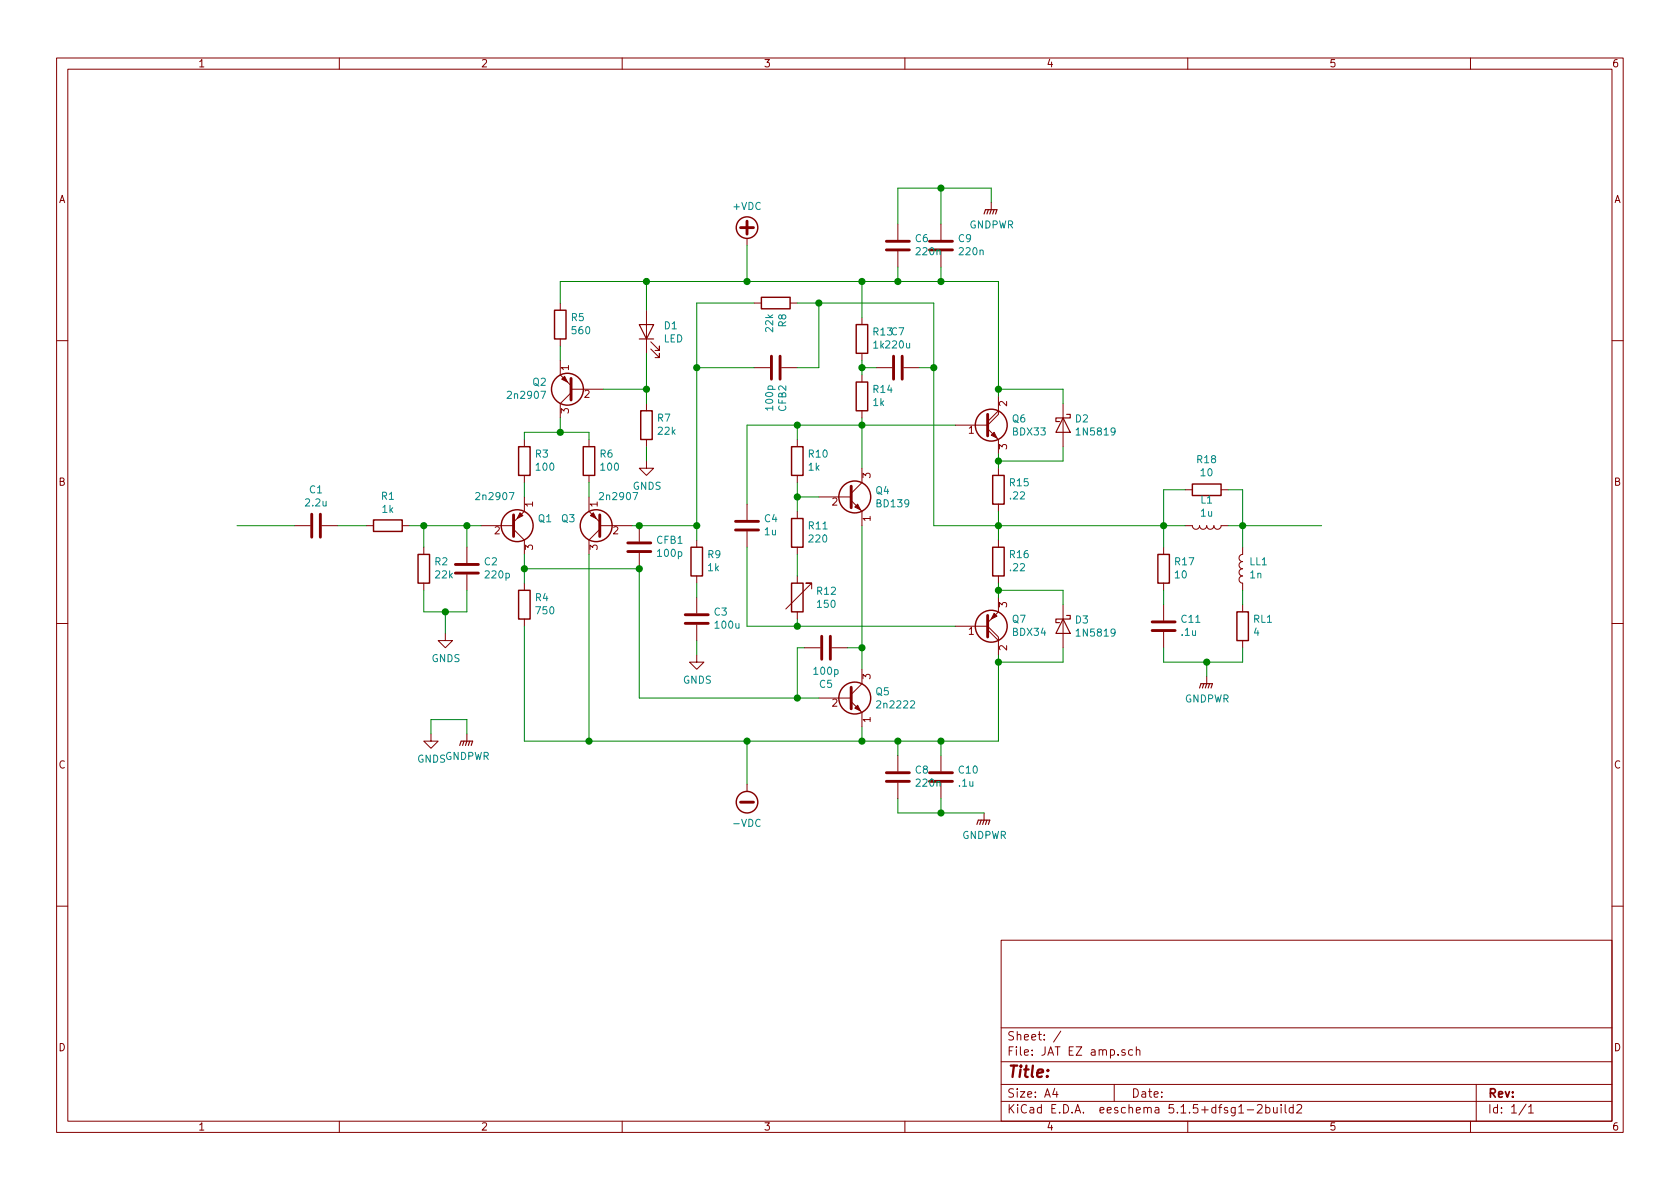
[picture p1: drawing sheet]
EESchema Schematic File Version 4
EELAYER 30 0
EELAYER END
$Descr A4 11693 8268
encoding utf-8
Sheet 1 1
Title ""
Date ""
Rev ""
Comp ""
Comment1 ""
Comment2 ""
Comment3 ""
Comment4 ""
$EndDescr
$Comp
L Device:C C1
U 1 1
P 2200 3650
F 0 "C1" V 1948 3650 50  0000 C CNN
F 1 "2.2u" V 2039 3650 50  0000 C CNN
F 2 "" H 2238 3500 50  0001 C CNN
F 3 "~" H 2200 3650 50  0001 C CNN
	1    2200 3650
	0    1    1    0   
$EndComp
$Comp
L Device:R R1
U 1 1
P 2700 3650
F 0 "R1" V 2493 3650 50  0000 C CNN
F 1 "1k" V 2584 3650 50  0000 C CNN
F 2 "" V 2630 3650 50  0001 C CNN
F 3 "~" H 2700 3650 50  0001 C CNN
	1    2700 3650
	0    1    1    0   
$EndComp
$Comp
L Device:R R2
U 1 1
P 2950 3950
F 0 "R2" H 2880 3904 50  0000 R CNN
F 1 "22k" H 2880 3995 50  0000 R CNN
F 2 "" V 2880 3950 50  0001 C CNN
F 3 "~" H 2950 3950 50  0001 C CNN
	1    2950 3950
	-1   0    0    1   
$EndComp
$Comp
L Device:C C2
U 1 1
P 3250 3950
F 0 "C2" H 3135 3904 50  0000 R CNN
F 1 "220p" H 3135 3995 50  0000 R CNN
F 2 "" H 3288 3800 50  0001 C CNN
F 3 "~" H 3250 3950 50  0001 C CNN
	1    3250 3950
	-1   0    0    1   
$EndComp
$Comp
L Device:Q_PNP_EBC Q1
U 1 1
P 3550 3650
F 0 "Q1" H 3741 3604 50  0000 L CNN
F 1 "2n2907" H 3300 3450 50  0000 L CNN
F 2 "" H 3750 3750 50  0001 C CNN
F 3 "~" H 3550 3650 50  0001 C CNN
	1    3550 3650
	1    0    0    1   
$EndComp
$Comp
L Device:Q_PNP_EBC Q3
U 1 1
P 4200 3650
F 0 "Q3" H 4391 3604 50  0000 L CNN
F 1 "2n2907" H 3950 3450 50  0000 L CNN
F 2 "" H 4400 3750 50  0001 C CNN
F 3 "~" H 4200 3650 50  0001 C CNN
	1    4200 3650
	-1   0    0    1   
$EndComp
$Comp
L Device:R R3
U 1 1
P 3650 3200
F 0 "R3" H 3580 3154 50  0000 R CNN
F 1 "100" H 3580 3245 50  0000 R CNN
F 2 "" V 3580 3200 50  0001 C CNN
F 3 "~" H 3650 3200 50  0001 C CNN
	1    3650 3200
	-1   0    0    1   
$EndComp
$Comp
L Device:R R6
U 1 1
P 4100 3200
F 0 "R6" H 4030 3154 50  0000 R CNN
F 1 "100" H 4030 3245 50  0000 R CNN
F 2 "" V 4030 3200 50  0001 C CNN
F 3 "~" H 4100 3200 50  0001 C CNN
	1    4100 3200
	-1   0    0    1   
$EndComp
$Comp
L Device:Q_PNP_EBC Q2
U 1 1
P 4000 2700
F 0 "Q2" H 4191 2654 50  0000 L CNN
F 1 "2n2907" H 4191 2745 50  0000 L CNN
F 2 "" H 4200 2800 50  0001 C CNN
F 3 "~" H 4000 2700 50  0001 C CNN
	1    4000 2700
	-1   0    0    1   
$EndComp
$Comp
L Device:R R5
U 1 1
P 3900 2250
F 0 "R5" H 3830 2204 50  0000 R CNN
F 1 "560" H 3830 2295 50  0000 R CNN
F 2 "" V 3830 2250 50  0001 C CNN
F 3 "~" H 3900 2250 50  0001 C CNN
	1    3900 2250
	-1   0    0    1   
$EndComp
$Comp
L Device:LED D1
U 1 1
P 4500 2300
F 0 "D1" V 4539 2183 50  0000 R CNN
F 1 "LED" V 4448 2183 50  0000 R CNN
F 2 "" H 4500 2300 50  0001 C CNN
F 3 "~" H 4500 2300 50  0001 C CNN
	1    4500 2300
	0    -1   -1   0   
$EndComp
$Comp
L Device:R R7
U 1 1
P 4500 2950
F 0 "R7" H 4430 2904 50  0000 R CNN
F 1 "22k" H 4430 2995 50  0000 R CNN
F 2 "" V 4430 2950 50  0001 C CNN
F 3 "~" H 4500 2950 50  0001 C CNN
	1    4500 2950
	-1   0    0    1   
$EndComp
$Comp
L Device:R R4
U 1 1
P 3650 4200
F 0 "R4" H 3580 4154 50  0000 R CNN
F 1 "750" H 3580 4245 50  0000 R CNN
F 2 "" V 3580 4200 50  0001 C CNN
F 3 "~" H 3650 4200 50  0001 C CNN
	1    3650 4200
	-1   0    0    1   
$EndComp
$Comp
L Device:R R9
U 1 1
P 4850 3900
F 0 "R9" H 4780 3854 50  0000 R CNN
F 1 "1k" H 4780 3945 50  0000 R CNN
F 2 "" V 4780 3900 50  0001 C CNN
F 3 "~" H 4850 3900 50  0001 C CNN
	1    4850 3900
	-1   0    0    1   
$EndComp
$Comp
L Device:R R8
U 1 1
P 5400 2100
F 0 "R8" H 5330 2054 50  0000 R CNN
F 1 "22k" H 5330 2145 50  0000 R CNN
F 2 "" V 5330 2100 50  0001 C CNN
F 3 "~" H 5400 2100 50  0001 C CNN
	1    5400 2100
	0    -1   -1   0   
$EndComp
$Comp
L Device:C C3
U 1 1
P 4850 4300
F 0 "C3" H 4735 4254 50  0000 R CNN
F 1 "100u" H 4735 4345 50  0000 R CNN
F 2 "" H 4888 4150 50  0001 C CNN
F 3 "~" H 4850 4300 50  0001 C CNN
	1    4850 4300
	-1   0    0    1   
$EndComp
$Comp
L Device:C C4
U 1 1
P 5200 3650
F 0 "C4" H 5085 3604 50  0000 R CNN
F 1 "1u" H 5085 3695 50  0000 R CNN
F 2 "" H 5238 3500 50  0001 C CNN
F 3 "~" H 5200 3650 50  0001 C CNN
	1    5200 3650
	-1   0    0    1   
$EndComp
$Comp
L Device:R R10
U 1 1
P 5550 3200
F 0 "R10" H 5480 3154 50  0000 R CNN
F 1 "1k" H 5480 3245 50  0000 R CNN
F 2 "" V 5480 3200 50  0001 C CNN
F 3 "~" H 5550 3200 50  0001 C CNN
	1    5550 3200
	-1   0    0    1   
$EndComp
$Comp
L Device:R R11
U 1 1
P 5550 3700
F 0 "R11" H 5480 3654 50  0000 R CNN
F 1 "220" H 5480 3745 50  0000 R CNN
F 2 "" V 5480 3700 50  0001 C CNN
F 3 "~" H 5550 3700 50  0001 C CNN
	1    5550 3700
	-1   0    0    1   
$EndComp
$Comp
L Device:R_Variable R12
U 1 1
P 5550 4150
F 0 "R12" H 5678 4196 50  0000 L CNN
F 1 "150" H 5678 4105 50  0000 L CNN
F 2 "" V 5480 4150 50  0001 C CNN
F 3 "~" H 5550 4150 50  0001 C CNN
	1    5550 4150
	1    0    0    -1  
$EndComp
$Comp
L Device:Q_NPN_EBC Q4
U 1 1
P 5900 3450
F 0 "Q4" H 6091 3496 50  0000 L CNN
F 1 "BD139" H 6091 3405 50  0000 L CNN
F 2 "" H 6100 3550 50  0001 C CNN
F 3 "~" H 5900 3450 50  0001 C CNN
	1    5900 3450
	1    0    0    -1  
$EndComp
$Comp
L Device:Q_NPN_EBC Q5
U 1 1
P 5900 4850
F 0 "Q5" H 6091 4896 50  0000 L CNN
F 1 "2n2222" H 6091 4805 50  0000 L CNN
F 2 "" H 6100 4950 50  0001 C CNN
F 3 "~" H 5900 4850 50  0001 C CNN
	1    5900 4850
	1    0    0    -1  
$EndComp
$Comp
L Device:C C5
U 1 1
P 5750 4500
F 0 "C5" V 6002 4500 50  0000 C CNN
F 1 "100p" V 5911 4500 50  0000 C CNN
F 2 "" H 5788 4350 50  0001 C CNN
F 3 "~" H 5750 4500 50  0001 C CNN
	1    5750 4500
	0    1    1    0   
$EndComp
$Comp
L Device:R R14
U 1 1
P 6000 2750
F 0 "R14" H 5930 2704 50  0000 R CNN
F 1 "1k" H 5930 2795 50  0000 R CNN
F 2 "" V 5930 2750 50  0001 C CNN
F 3 "~" H 6000 2750 50  0001 C CNN
	1    6000 2750
	-1   0    0    1   
$EndComp
$Comp
L Device:R R13
U 1 1
P 6000 2350
F 0 "R13" H 5930 2304 50  0000 R CNN
F 1 "1k" H 5930 2395 50  0000 R CNN
F 2 "" V 5930 2350 50  0001 C CNN
F 3 "~" H 6000 2350 50  0001 C CNN
	1    6000 2350
	-1   0    0    1   
$EndComp
$Comp
L Device:R R15
U 1 1
P 6950 3400
F 0 "R15" H 6880 3354 50  0000 R CNN
F 1 ".22" H 6880 3445 50  0000 R CNN
F 2 "" V 6880 3400 50  0001 C CNN
F 3 "~" H 6950 3400 50  0001 C CNN
	1    6950 3400
	-1   0    0    1   
$EndComp
$Comp
L Device:R R16
U 1 1
P 6950 3900
F 0 "R16" H 6880 3854 50  0000 R CNN
F 1 ".22" H 6880 3945 50  0000 R CNN
F 2 "" V 6880 3900 50  0001 C CNN
F 3 "~" H 6950 3900 50  0001 C CNN
	1    6950 3900
	-1   0    0    1   
$EndComp
Wire Wire Line
	2350 3650 2550 3650
Wire Wire Line
	2850 3650 2950 3650
Wire Wire Line
	2950 3650 2950 3800
Wire Wire Line
	2950 3650 3250 3650
Wire Wire Line
	3250 3650 3250 3800
Connection ~ 2950 3650
Wire Wire Line
	3250 3650 3350 3650
Connection ~ 3250 3650
Wire Wire Line
	3650 3850 3650 3950
Wire Wire Line
	3650 3450 3650 3350
Wire Wire Line
	3650 3050 3650 3000
Wire Wire Line
	3650 3000 3900 3000
Wire Wire Line
	3900 3000 3900 2900
Wire Wire Line
	3900 3000 4100 3000
Wire Wire Line
	4100 3000 4100 3050
Connection ~ 3900 3000
Wire Wire Line
	4100 3350 4100 3450
Wire Wire Line
	4100 3850 4100 5150
Wire Wire Line
	4100 5150 5200 5150
Wire Wire Line
	6000 5150 6000 5050
Wire Wire Line
	3650 4350 3650 5150
Wire Wire Line
	3650 5150 4100 5150
Connection ~ 4100 5150
Wire Wire Line
	3650 3950 4450 3950
Wire Wire Line
	4450 3950 4450 4850
Connection ~ 3650 3950
Wire Wire Line
	3650 3950 3650 4050
Wire Wire Line
	4850 3650 4850 3750
Wire Wire Line
	4850 4050 4850 4150
Wire Wire Line
	3900 2500 3900 2400
Wire Wire Line
	3900 2100 3900 1950
$Comp
L Device:C C7
U 1 1
P 6250 2550
F 0 "C7" V 5998 2550 50  0000 C CNN
F 1 "220u" V 6089 2550 50  0000 C CNN
F 2 "" H 6288 2400 50  0001 C CNN
F 3 "~" H 6250 2550 50  0001 C CNN
	1    6250 2550
	0    1    1    0   
$EndComp
Wire Wire Line
	5550 3050 5550 2950
Wire Wire Line
	5550 2950 5200 2950
Wire Wire Line
	5200 3800 5200 4350
Wire Wire Line
	5200 4350 5550 4350
Wire Wire Line
	5550 4350 5550 4300
Wire Wire Line
	5550 4000 5550 3850
Wire Wire Line
	5550 3550 5550 3450
Wire Wire Line
	5550 3450 5700 3450
Connection ~ 5550 3450
Wire Wire Line
	5550 3450 5550 3350
Wire Wire Line
	6500 3650 6950 3650
Wire Wire Line
	6950 3650 6950 3550
Wire Wire Line
	6950 3650 6950 3750
Connection ~ 6950 3650
Wire Wire Line
	6000 3250 6000 2950
Wire Wire Line
	6000 2600 6000 2550
Wire Wire Line
	6100 2550 6000 2550
Connection ~ 6000 2550
Wire Wire Line
	6000 2550 6000 2500
Wire Wire Line
	6650 2950 6000 2950
Connection ~ 6000 2950
Wire Wire Line
	6000 2950 6000 2900
Wire Wire Line
	6000 2950 5550 2950
Connection ~ 5550 2950
Wire Wire Line
	6500 3650 6500 2550
Wire Wire Line
	6500 2550 6400 2550
Wire Wire Line
	6950 3150 6950 3200
Wire Wire Line
	6000 5150 6250 5150
Connection ~ 6000 5150
Wire Wire Line
	6950 5150 6950 4600
Wire Wire Line
	6650 4350 5550 4350
Connection ~ 5550 4350
Wire Wire Line
	6950 4150 6950 4100
Wire Wire Line
	6000 1950 6000 2200
Wire Wire Line
	6000 1950 6250 1950
Wire Wire Line
	6950 1950 6950 2700
Connection ~ 6000 1950
Wire Wire Line
	6500 2100 6500 2550
Connection ~ 6500 2550
$Comp
L Device:R R17
U 1 1
P 8100 3950
F 0 "R17" H 8030 3904 50  0000 R CNN
F 1 "10" H 8030 3995 50  0000 R CNN
F 2 "" V 8030 3950 50  0001 C CNN
F 3 "~" H 8100 3950 50  0001 C CNN
	1    8100 3950
	-1   0    0    1   
$EndComp
$Comp
L Device:R R18
U 1 1
P 8400 3400
F 0 "R18" V 8607 3400 50  0000 C CNN
F 1 "10" V 8516 3400 50  0000 C CNN
F 2 "" V 8330 3400 50  0001 C CNN
F 3 "~" H 8400 3400 50  0001 C CNN
	1    8400 3400
	0    -1   -1   0   
$EndComp
$Comp
L Device:C C11
U 1 1
P 8100 4350
F 0 "C11" H 7985 4304 50  0000 R CNN
F 1 ".1u" H 7985 4395 50  0000 R CNN
F 2 "" H 8138 4200 50  0001 C CNN
F 3 "~" H 8100 4350 50  0001 C CNN
	1    8100 4350
	-1   0    0    1   
$EndComp
$Comp
L Device:R RL1
U 1 1
P 8650 4350
F 0 "RL1" H 8580 4304 50  0000 R CNN
F 1 "4" H 8580 4395 50  0000 R CNN
F 2 "" V 8580 4350 50  0001 C CNN
F 3 "~" H 8650 4350 50  0001 C CNN
	1    8650 4350
	-1   0    0    1   
$EndComp
$Comp
L Device:L L1
U 1 1
P 8400 3650
F 0 "L1" V 8219 3650 50  0000 C CNN
F 1 "1u" V 8310 3650 50  0000 C CNN
F 2 "" H 8400 3650 50  0001 C CNN
F 3 "~" H 8400 3650 50  0001 C CNN
	1    8400 3650
	0    1    1    0   
$EndComp
$Comp
L Device:L LL1
U 1 1
P 8650 3950
F 0 "LL1" H 8606 3904 50  0000 R CNN
F 1 "1n" H 8606 3995 50  0000 R CNN
F 2 "" H 8650 3950 50  0001 C CNN
F 3 "~" H 8650 3950 50  0001 C CNN
	1    8650 3950
	-1   0    0    1   
$EndComp
Wire Wire Line
	8100 3800 8100 3650
Connection ~ 8100 3650
Wire Wire Line
	8100 3650 8250 3650
Wire Wire Line
	8550 3650 8650 3650
Wire Wire Line
	8650 3650 8650 3800
Connection ~ 8650 3650
Wire Wire Line
	8100 4500 8100 4600
Wire Wire Line
	8100 4600 8400 4600
Wire Wire Line
	8650 4600 8650 4500
Wire Wire Line
	8100 4200 8100 4100
Wire Wire Line
	8650 4200 8650 4100
Wire Wire Line
	8650 3400 8550 3400
Wire Wire Line
	8650 3400 8650 3650
Wire Wire Line
	8250 3400 8100 3400
Wire Wire Line
	8100 3400 8100 3650
Wire Wire Line
	5200 2950 5200 3500
Wire Wire Line
	3250 4100 3250 4250
Wire Wire Line
	3250 4250 3100 4250
Wire Wire Line
	2950 4250 2950 4100
$Comp
L power:GNDS #PWR02
U 1 1
P 3100 4400
F 0 "#PWR02" H 3100 4150 50  0001 C CNN
F 1 "GNDS" H 3105 4227 50  0000 C CNN
F 2 "" H 3100 4400 50  0001 C CNN
F 3 "" H 3100 4400 50  0001 C CNN
	1    3100 4400
	1    0    0    -1  
$EndComp
$Comp
L power:GNDS #PWR05
U 1 1
P 4850 4550
F 0 "#PWR05" H 4850 4300 50  0001 C CNN
F 1 "GNDS" H 4855 4377 50  0000 C CNN
F 2 "" H 4850 4550 50  0001 C CNN
F 3 "" H 4850 4550 50  0001 C CNN
	1    4850 4550
	1    0    0    -1  
$EndComp
$Comp
L power:GNDS #PWR04
U 1 1
P 4500 3200
F 0 "#PWR04" H 4500 2950 50  0001 C CNN
F 1 "GNDS" H 4505 3027 50  0000 C CNN
F 2 "" H 4500 3200 50  0001 C CNN
F 3 "" H 4500 3200 50  0001 C CNN
	1    4500 3200
	1    0    0    -1  
$EndComp
Wire Wire Line
	3100 4400 3100 4250
Connection ~ 3100 4250
Wire Wire Line
	3100 4250 2950 4250
Wire Wire Line
	4850 4550 4850 4450
Wire Wire Line
	8400 4700 8400 4600
Connection ~ 8400 4600
Wire Wire Line
	8400 4600 8650 4600
Wire Wire Line
	5200 1700 5200 1950
Connection ~ 5200 1950
Wire Wire Line
	5200 1950 6000 1950
Wire Wire Line
	5200 5150 5200 5450
Connection ~ 5200 5150
Wire Wire Line
	5200 5150 6000 5150
$Comp
L power:GNDPWR #PWR010
U 1 1
P 8400 4700
F 0 "#PWR010" H 8400 4500 50  0001 C CNN
F 1 "GNDPWR" H 8404 4546 50  0000 C CNN
F 2 "" H 8400 4650 50  0001 C CNN
F 3 "" H 8400 4650 50  0001 C CNN
	1    8400 4700
	1    0    0    -1  
$EndComp
$Comp
L power:-VDC #PWR07
U 1 1
P 5200 5450
F 0 "#PWR07" H 5200 5350 50  0001 C CNN
F 1 "-VDC" H 5200 5725 50  0000 C CNN
F 2 "" H 5200 5450 50  0001 C CNN
F 3 "" H 5200 5450 50  0001 C CNN
	1    5200 5450
	-1   0    0    1   
$EndComp
$Comp
L power:+VDC #PWR06
U 1 1
P 5200 1700
F 0 "#PWR06" H 5200 1600 50  0001 C CNN
F 1 "+VDC" H 5200 1975 50  0000 C CNN
F 2 "" H 5200 1700 50  0001 C CNN
F 3 "" H 5200 1700 50  0001 C CNN
	1    5200 1700
	1    0    0    -1  
$EndComp
$Comp
L Device:C C8
U 1 1
P 6250 5400
F 0 "C8" H 6135 5354 50  0000 R CNN
F 1 "220n" H 6135 5445 50  0000 R CNN
F 2 "" H 6288 5250 50  0001 C CNN
F 3 "~" H 6250 5400 50  0001 C CNN
	1    6250 5400
	-1   0    0    1   
$EndComp
$Comp
L power:GNDPWR #PWR08
U 1 1
P 6850 5650
F 0 "#PWR08" H 6850 5450 50  0001 C CNN
F 1 "GNDPWR" H 6854 5496 50  0000 C CNN
F 2 "" H 6850 5600 50  0001 C CNN
F 3 "" H 6850 5600 50  0001 C CNN
	1    6850 5650
	1    0    0    -1  
$EndComp
$Comp
L Device:C C10
U 1 1
P 6550 5400
F 0 "C10" H 6435 5354 50  0000 R CNN
F 1 ".1u" H 6435 5445 50  0000 R CNN
F 2 "" H 6588 5250 50  0001 C CNN
F 3 "~" H 6550 5400 50  0001 C CNN
	1    6550 5400
	-1   0    0    1   
$EndComp
Wire Wire Line
	6250 5550 6250 5650
Wire Wire Line
	6550 5650 6550 5550
Wire Wire Line
	6550 5250 6550 5150
Connection ~ 6550 5150
Wire Wire Line
	6550 5150 6950 5150
Wire Wire Line
	6250 5250 6250 5150
Connection ~ 6250 5150
Wire Wire Line
	6250 5150 6550 5150
$Comp
L Device:C C6
U 1 1
P 6250 1700
F 0 "C6" H 6135 1654 50  0000 R CNN
F 1 "220n" H 6135 1745 50  0000 R CNN
F 2 "" H 6288 1550 50  0001 C CNN
F 3 "~" H 6250 1700 50  0001 C CNN
	1    6250 1700
	-1   0    0    1   
$EndComp
$Comp
L Device:C C9
U 1 1
P 6550 1700
F 0 "C9" H 6435 1654 50  0000 R CNN
F 1 "220n" H 6435 1745 50  0000 R CNN
F 2 "" H 6588 1550 50  0001 C CNN
F 3 "~" H 6550 1700 50  0001 C CNN
	1    6550 1700
	-1   0    0    1   
$EndComp
$Comp
L power:GNDPWR #PWR09
U 1 1
P 6900 1400
F 0 "#PWR09" H 6900 1200 50  0001 C CNN
F 1 "GNDPWR" H 6904 1246 50  0000 C CNN
F 2 "" H 6900 1350 50  0001 C CNN
F 3 "" H 6900 1350 50  0001 C CNN
	1    6900 1400
	1    0    0    -1  
$EndComp
Wire Wire Line
	6250 1850 6250 1950
Connection ~ 6250 1950
Wire Wire Line
	6250 1950 6550 1950
Wire Wire Line
	6550 1950 6550 1850
Connection ~ 6550 1950
Wire Wire Line
	6550 1950 6950 1950
Wire Wire Line
	6250 1550 6250 1300
Wire Wire Line
	6250 1300 6550 1300
Wire Wire Line
	6900 1300 6900 1400
Wire Wire Line
	6550 1550 6550 1300
Connection ~ 6550 1300
Wire Wire Line
	6550 1300 6900 1300
Wire Wire Line
	6250 5650 6550 5650
Wire Wire Line
	6550 5650 6850 5650
Connection ~ 6550 5650
Wire Wire Line
	9200 3650 8650 3650
Wire Wire Line
	1650 3650 2050 3650
$Comp
L power:GNDS #PWR01
U 1 1
P 3000 5100
F 0 "#PWR01" H 3000 4850 50  0001 C CNN
F 1 "GNDS" H 3005 4927 50  0000 C CNN
F 2 "" H 3000 5100 50  0001 C CNN
F 3 "" H 3000 5100 50  0001 C CNN
	1    3000 5100
	1    0    0    -1  
$EndComp
$Comp
L power:GNDPWR #PWR03
U 1 1
P 3250 5100
F 0 "#PWR03" H 3250 4900 50  0001 C CNN
F 1 "GNDPWR" H 3254 4946 50  0000 C CNN
F 2 "" H 3250 5050 50  0001 C CNN
F 3 "" H 3250 5050 50  0001 C CNN
	1    3250 5100
	1    0    0    -1  
$EndComp
Wire Wire Line
	3000 5100 3000 5000
Wire Wire Line
	3000 5000 3250 5000
Wire Wire Line
	3250 5000 3250 5100
Wire Wire Line
	4450 4850 5550 4850
Wire Wire Line
	6000 3650 6000 4500
Wire Wire Line
	5600 4500 5550 4500
Wire Wire Line
	5550 4500 5550 4850
Connection ~ 5550 4850
Wire Wire Line
	5550 4850 5700 4850
Wire Wire Line
	5900 4500 6000 4500
Connection ~ 6000 4500
Wire Wire Line
	6000 4500 6000 4650
Wire Wire Line
	4500 2700 4500 2800
Wire Wire Line
	4500 3100 4500 3200
Wire Wire Line
	3900 1950 4500 1950
Wire Wire Line
	4200 2700 4500 2700
Wire Wire Line
	4500 2700 4500 2450
Connection ~ 4500 2700
Wire Wire Line
	4500 2150 4500 1950
Connection ~ 4500 1950
Wire Wire Line
	4500 1950 5200 1950
Wire Wire Line
	4400 3650 4450 3650
$Comp
L Device:C CFB1
U 1 1
P 4450 3800
F 0 "CFB1" H 4335 3754 50  0000 R CNN
F 1 "100p" H 4335 3845 50  0000 R CNN
F 2 "" H 4488 3650 50  0001 C CNN
F 3 "~" H 4450 3800 50  0001 C CNN
	1    4450 3800
	-1   0    0    1   
$EndComp
Connection ~ 4450 3950
Connection ~ 4450 3650
Wire Wire Line
	4450 3650 4850 3650
Wire Wire Line
	6950 3650 8100 3650
Wire Wire Line
	7400 2800 7400 2700
Wire Wire Line
	7400 2700 6950 2700
Connection ~ 6950 2700
Wire Wire Line
	6950 2700 6950 2750
Wire Wire Line
	7400 4200 7400 4100
Wire Wire Line
	7400 4100 6950 4100
Connection ~ 6950 4100
Wire Wire Line
	6950 4100 6950 4050
Wire Wire Line
	7400 4500 7400 4600
Wire Wire Line
	7400 4600 6950 4600
Connection ~ 6950 4600
Wire Wire Line
	6950 4600 6950 4550
Wire Wire Line
	6950 3200 7400 3200
Wire Wire Line
	7400 3100 7400 3200
Connection ~ 6950 3200
Wire Wire Line
	6950 3200 6950 3250
$Comp
L Device:Q_NPN_Darlington_BCE Q6
U 1 1
P 6850 2950
F 0 "Q6" H 7041 2996 50  0000 L CNN
F 1 "BDX33" H 7041 2905 50  0000 L CNN
F 2 "" H 7050 3050 50  0001 C CNN
F 3 "~" H 6850 2950 50  0001 C CNN
	1    6850 2950
	1    0    0    -1  
$EndComp
$Comp
L Device:Q_PNP_Darlington_BCE Q7
U 1 1
P 6850 4350
F 0 "Q7" H 7041 4304 50  0000 L CNN
F 1 "BDX34" H 7041 4395 50  0000 L CNN
F 2 "" H 7050 4450 50  0001 C CNN
F 3 "~" H 6850 4350 50  0001 C CNN
	1    6850 4350
	1    0    0    1   
$EndComp
$Comp
L Device:D_Schottky D2
U 1 1
P 7400 2950
F 0 "D2" V 7354 3029 50  0000 L CNN
F 1 "1N5819" V 7445 3029 50  0000 L CNN
F 2 "" H 7400 2950 50  0001 C CNN
F 3 "~" H 7400 2950 50  0001 C CNN
	1    7400 2950
	0    1    1    0   
$EndComp
$Comp
L Device:D_Schottky D3
U 1 1
P 7400 4350
F 0 "D3" V 7354 4429 50  0000 L CNN
F 1 "1N5819" V 7445 4429 50  0000 L CNN
F 2 "" H 7400 4350 50  0001 C CNN
F 3 "~" H 7400 4350 50  0001 C CNN
	1    7400 4350
	0    1    1    0   
$EndComp
$Comp
L Device:C CFB2
U 1 1
P 5400 2550
F 0 "CFB2" H 5285 2504 50  0000 R CNN
F 1 "100p" H 5285 2595 50  0000 R CNN
F 2 "" H 5438 2400 50  0001 C CNN
F 3 "~" H 5400 2550 50  0001 C CNN
	1    5400 2550
	0    -1   -1   0   
$EndComp
Wire Wire Line
	6500 2100 5700 2100
Wire Wire Line
	5700 2100 5700 2550
Wire Wire Line
	5700 2550 5550 2550
Connection ~ 5700 2100
Wire Wire Line
	5700 2100 5550 2100
Wire Wire Line
	5250 2100 4850 2100
Wire Wire Line
	4850 2100 4850 2550
Connection ~ 4850 3650
Wire Wire Line
	4850 2550 5250 2550
Connection ~ 4850 2550
Wire Wire Line
	4850 2550 4850 3650
$EndSCHEMATC
